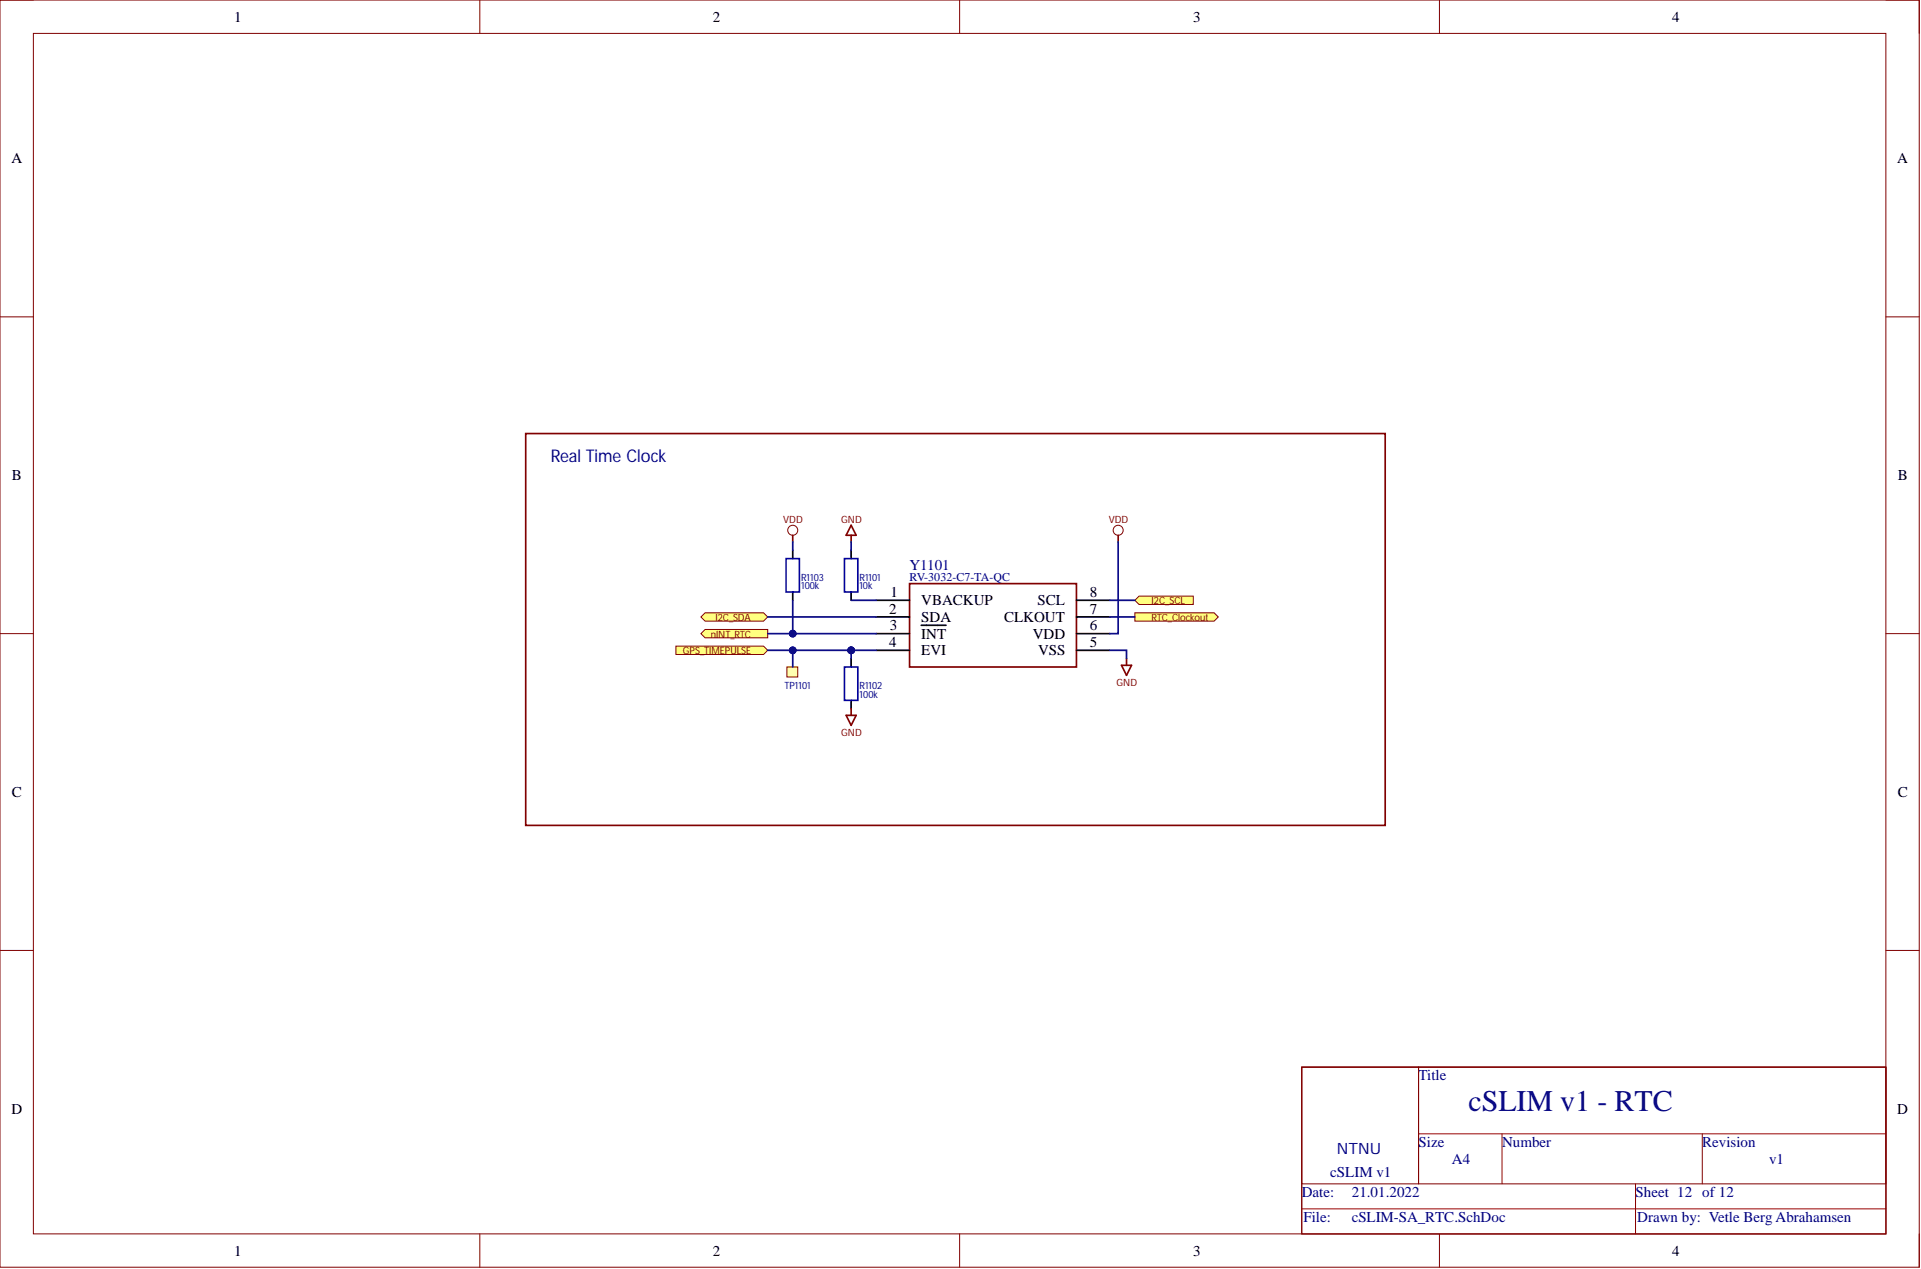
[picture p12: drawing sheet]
<svg xmlns="http://www.w3.org/2000/svg" width="292mm" height="193mm" viewBox="0 0 292 193" stroke-linecap="round" stroke-linejoin="round" font-family="sans-serif">
<g fill="none" stroke="#800000" stroke-width=".15">
<path d="M0 0h291.8v192.7h-291.8zM0 0h5.1M5.1 5.1h281.7v182.5h-281.7zM73 0v5.1M145.9 0v5.1M218.9 0v5.1M286.8 0h5v5.1M0 48.2h5.1M286.8 48.2h5M0 96.4h5.1M286.8 96.4h5M0 144.5h5.1"/>
<path d="M286.8 144.5h5M73 187.6v5.1M145.9 187.6v5.1M218.9 187.6v5.1M291.8 187.6v5.1"/>
<circle cx="120.5" cy="80.6" r=".76"/>
<circle cx="170" cy="80.6" r=".76"/>
</g>
<path d="M120.5 83.7v1.2M120.5 90v1.3M129.4 83.7v1.2M129.4 90v1.3M129.4 100.2v1.2M129.4 106.5v1.3" fill="none" stroke="#000" stroke-width=".25"/>
<path d="M119.5 84.9h2.1v5.1h-2.1zM128.4 84.9h2v5.1h-2zM128.4 101.4h2v5.1h-2z" fill="none" stroke="#00f" stroke-width=".25"/>
<path d="M129.4 79.9l.8 1.5h-1.5zM120.5 81.4v1M129.4 81.4v1M170 81.4v1M128.7 108.8h1.5l-.8 1.5zM129.4 107.8v1M170.5 101.2h1.6l-.8 1.5zM171.3 100.2v1" fill="none" stroke="#800000" stroke-width=".25"/>
<path d="M172.6 91.3l.6-.7h8.2v1.3h-8.2z" fill-rule="evenodd" fill="#ffff80"/>
<path d="M172.6 91.3l.6-.7h8.2v1.3h-8.2z" fill="none" stroke="#800000" stroke-width=".15"/>
<path d="M106.6 93.8l.6-.6h8.9l.6 .6-.6 .7h-8.9z" fill-rule="evenodd" fill="#ffff80"/>
<path d="M106.6 93.8l.6-.6h8.9l.6 .6-.6 .7h-8.9z" fill="none" stroke="#800000" stroke-width=".15"/>
<path d="M106.6 96.4l.6-.7h9.5v1.3h-9.5z" fill-rule="evenodd" fill="#ffff80"/>
<path d="M106.6 96.4l.6-.7h9.5v1.3h-9.5z" fill="none" stroke="#800000" stroke-width=".15"/>
<path d="M172.6 93.2h12l.7 .6-.7 .7h-12z" fill-rule="evenodd" fill="#ffff80"/>
<path d="M172.6 93.2h12l.7 .6-.7 .7h-12z" fill="none" stroke="#800000" stroke-width=".15"/>
<path d="M102.8 98.3h13.3l.6 .6-.6 .6h-13.3z" fill-rule="evenodd" fill="#ffff80"/>
<path d="M102.8 98.3h13.3l.6 .6-.6 .6h-13.3z" fill="none" stroke="#800000" stroke-width=".15"/>
<path d="M79.9 65.9h130.7v59.6h-130.7zM138.3 88.7h25.4v12.7h-25.4z" fill="none" stroke="#800000" stroke-width=".25"/>
<path d="M133.2 91.3h5.1M133.2 93.8h5.1M133.2 96.4h5.1M133.2 98.9h5.1M140.1 95.1h3.7M163.7 91.3h5.1M163.7 93.8h5.1M163.7 96.4h5.1M163.7 98.9h5.1" fill="none" stroke="#000" stroke-width=".25"/>
<path d="M119.7 101.4h1.6v1.5h-1.6z" fill-rule="evenodd" fill="#ffffb0"/>
<path d="M119.7 101.4h1.6v1.5h-1.6z" fill="none" stroke="#800000" stroke-width=".15"/>
<path d="M197.9 162.3h88.9v25.3h-88.9z" fill-rule="evenodd" fill="#fff"/>
<path d="M197.9 162.3h88.9v25.3h-88.9zM197.9 162.3h17.8v17.7h-17.8zM215.7 162.3h71.1v17.7h-71.1z" fill="none" stroke="#800000" stroke-width=".15"/>
<path d="M215.7 172.4h71.1M228.4 172.4v7.6M258.8 172.4v7.6M197.9 183.8h88.9M248.7 180v7.6" fill="none" stroke="#980000" stroke-width=".15"/>
<path d="M116.7 93.8h16.5M120.5 82.4v1.3M129.4 91.3h3.8M129.4 82.4v1.3M129.4 98.9v1.3M168.8 98.9h2.5v1.3M168.8 91.3h3.8M168.8 93.8h3.8M170 82.4v14h-1.2" fill="none" stroke="#000080" stroke-width=".25"/>
<circle cx="129.4" cy="98.9" r=".51" fill="#000080"/>
<circle cx="129.4" cy="98.9" r=".51" fill="none" stroke="#000080" stroke-width=".15"/>
<path d="M129.4 98.9h3.8" fill="none" stroke="#000080" stroke-width=".25"/>
<circle cx="129.4" cy="98.9" r=".51" fill="#000080"/>
<circle cx="129.4" cy="98.9" r=".51" fill="none" stroke="#000080" stroke-width=".15"/>
<path d="M116.7 96.4h16.5" fill="none" stroke="#000080" stroke-width=".25"/>
<circle cx="120.5" cy="96.4" r=".51" fill="#000080"/>
<circle cx="120.5" cy="96.4" r=".51" fill="none" stroke="#000080" stroke-width=".15"/>
<path d="M120.5 91.3v5.1" fill="none" stroke="#000080" stroke-width=".25"/>
<circle cx="120.5" cy="96.4" r=".51" fill="#000080"/>
<circle cx="120.5" cy="96.4" r=".51" fill="none" stroke="#000080" stroke-width=".15"/>
<path d="M116.7 98.9h12.7" fill="none" stroke="#000080" stroke-width=".25"/>
<circle cx="120.5" cy="98.9" r=".51" fill="#000080"/>
<circle cx="120.5" cy="98.9" r=".51" fill="none" stroke="#000080" stroke-width=".15"/>
<circle cx="129.4" cy="98.9" r=".51" fill="#000080"/>
<circle cx="129.4" cy="98.9" r=".51" fill="none" stroke="#000080" stroke-width=".15"/>
<path d="M120.5 98.9v2.5" fill="none" stroke="#000080" stroke-width=".25"/>
<circle cx="120.5" cy="98.9" r=".51" fill="#000080"/>
<circle cx="120.5" cy="98.9" r=".51" fill="none" stroke="#000080" stroke-width=".15"/>
<text font-size="4.6" fill="#000080" x="223.3" y="168.9">cSLIM v1 - RTC</text>
<text font-size="2.7" fill="#000080" x="83.7" y="70.3">Real Time Clock</text>
<text font-size="2.4" fill="#000080" x="203.3" y="175.5">NTNU</text>
<g font-size="2.3">
<text x="35.6" y="3.3">1</text>
<text x="108.4" y="3.3">2</text>
<text x="181.4" y="3.3">3</text>
<text x="254.3" y="3.3">4</text>
<text x="1.7" y="24.9">A</text>
<text x="288.5" y="24.9">A</text>
<text x="1.8" y="73">B</text>
<text x="288.6" y="73">B</text>
<text x="135.2" y="93.3">2</text>
<text x="135.3" y="95.8">3</text>
<text x="135.4" y="90.8">1</text>
<text x="140.1" y="92">VBACKUP</text>
<text x="140.1" y="94.6">SDA</text>
<text x="152.7" y="94.6">CLKOUT</text>
<text x="157.8" y="92">SCL</text>
<text x="165.7" y="95.8">6</text>
<text x="165.7" y="93.3">7</text>
<text x="165.7" y="90.8">8</text>
<text x="135.2" y="98.4">4</text>
<text x="140.1" y="97.1">INT</text>
<text x="140.1" y="99.7">EVI</text>
<text x="157" y="97.1">VDD</text>
<text x="157.8" y="99.7">VSS</text>
<text x="165.7" y="98.4">5</text>
<text x="1.8" y="121.2">C</text>
<text x="288.6" y="121.2">C</text>
<text x="1.7" y="169.4">D</text>
<text x="288.5" y="169.4">D</text>
<text x="35.6" y="190.9">1</text>
<text x="108.4" y="190.9">2</text>
<text x="181.4" y="190.9">3</text>
<text x="254.3" y="190.9">4</text>
</g>
<g font-size="2.3" fill="#000080">
<text x="138.3" y="86.7">Y1101</text>
<text x="215.7" y="164.3">Title</text>
<text x="202.3" y="179">cSLIM v1</text>
<text x="215.7" y="174.4">Size</text>
<text x="220.8" y="177">A4</text>
<text x="228.4" y="174.4">Number</text>
<text x="258.8" y="174.4">Revision</text>
<text x="269" y="177">v1</text>
<text x="197.9" y="182.1">Date:</text>
<text x="198.2" y="185.9">File:</text>
<text x="205.6" y="182.1">21.01.2022</text>
<text x="205.6" y="185.9">cSLIM-SA_RTC.SchDoc</text>
<text x="248.7" y="182.1">Sheet 12 of 12</text>
<text x="248.9" y="185.9">Drawn by: Vetle Berg Abrahamsen</text>
</g>
<text font-size="1.8" fill="#000080" x="138.3" y="88.4">RV-3032-C7-TA-QC</text>
<g font-size="1.5" fill="#800000">
<text x="119.1" y="79.5">VDD</text>
<text x="127.9" y="79.5">GND</text>
<text x="168.6" y="79.5">VDD</text>
<text x="108.8" y="94.5">I2C_SDA</text>
<text x="175.1" y="91.9">I2C_SCL</text>
<text x="175.1" y="94.5">RTC_Clockout</text>
<text x="103.8" y="99.5">GPS_TIMEPULSE</text>
<text x="108.1" y="97">nINT_RTC</text>
<text x="169.8" y="104.3">GND</text>
<text x="127.9" y="111.9">GND</text>
</g>
<g font-size="1.5" fill="#000080">
<text x="121.8" y="89.6">100k</text>
<text x="121.8" y="88.4">R1103</text>
<text x="130.7" y="89.6">10k</text>
<text x="130.7" y="88.4">R1101</text>
<text x="119.3" y="104.8">TP1101</text>
<text x="130.7" y="106.1">100k</text>
<text x="130.7" y="104.8">R1102</text>
</g>
</svg>
